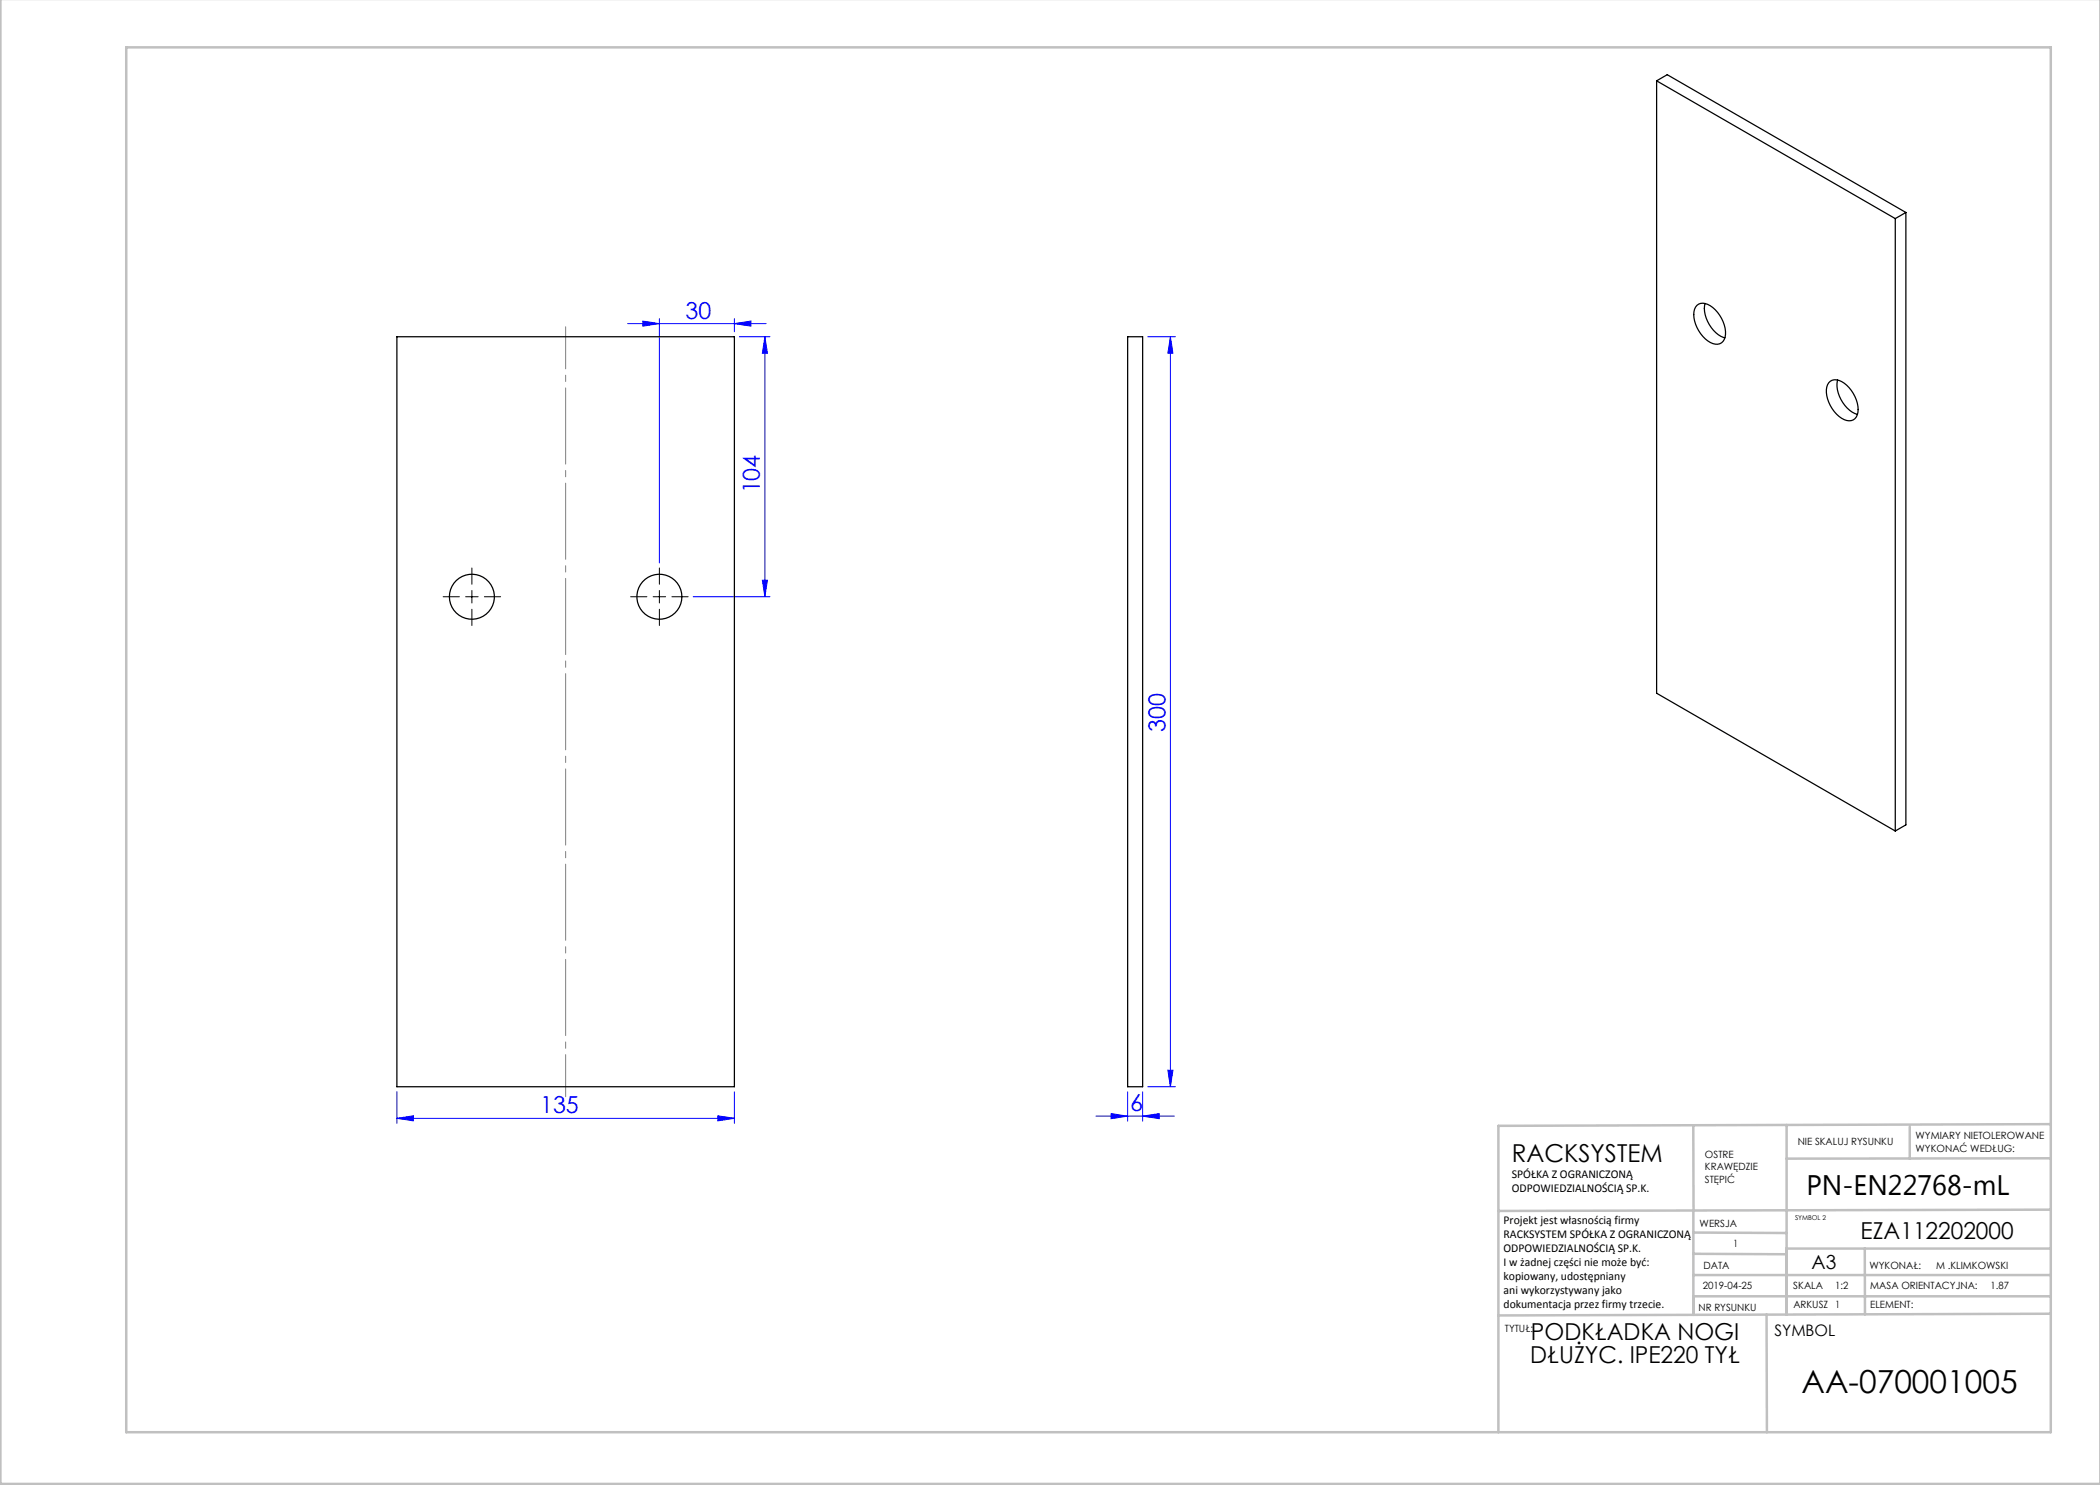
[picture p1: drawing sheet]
<svg xmlns="http://www.w3.org/2000/svg" width="420mm" height="297mm" viewBox="0 0 420 297" stroke-linecap="round" stroke-linejoin="round" font-family="sans-serif">
<g fill="none" stroke="#00f" stroke-width=".2">
<path d="M125.5 64.7h27.7M128.6 64.2l3.3 .5-3.3 .5zM131.9 63.7v48.9M146.9 64.7l3.3-.5v1zM146.9 63.7v2.6M147.9 67.3h6.1M153 67.3l.5 3.4h-1zM153 67.3v52M229.5 67.3h5.6M234.1 67.3l.5 3.4h-1zM234.1 67.3v150M138.6 119.3h15.4"/>
<path d="M152.5 116h1l-.5 3.3zM79.4 218.3v6.4M146.9 218.3v6.4M225.5 218.3v5.9M228.5 218.3v5.9M229.5 217.3h5.6M233.6 214h1l-.5 3.3zM79.4 223.7l3.3-.5v1zM79.4 223.7h67.5M143.6 223.2l3.3 .5-3.3 .5zM219.2 223.2h15.7M222.2 222.7l3.3 .5-3.3 .5z"/>
<path d="M228.5 223.2l3.3-.5v1z"/>
</g>
<path d="M113.1 65.3v154" fill="none" stroke="#808080" stroke-width=".2" stroke-dasharray="15.2 1.3 1.3 1.3" stroke-dashoffset="6.8"/>
<g fill="none" stroke="#c0c0c0" stroke-width=".5">
<path d="M.1 -.1v296.9h419.9M25.2 9.5h385v276.9h-385zM338.7 225.2v16.9M357.3 225v37.9M382 225.4v6.3M410.1 224.8l-110.4 .4v61.2M410.1 231.7h-52.8M338.7 259.3h71.5M338.7 255h71.5M338.7 250.8l18.6 .1M338.7 246.5l18.6 .1M338.7 242.1v20.9"/>
<path d="M373 249.7v13.2M410.1 241.9l-110.4 .3M410.2 249.7h-52.9v13.2M353.3 262.9l.1 23.5M410.2 262.7l-110.5 .4"/>
</g>
<path d="M88.6 119.3h3.3M93.1 119.3h2.5M94.4 113.6v3.2M94.4 118.1v2.5M96.9 119.3h3.2M126.1 119.3h3.3M130.6 119.3h2.5M131.9 113.6v3.2M131.9 118.1v2.5M134.4 119.3h3.2M94.4 121.8v3.3M131.9 121.8v3.3" fill="none" stroke="#000" stroke-width=".2"/>
<g fill="#00f">
<path d="M79.4 223.7l3.3-.5v1zM143.6 223.2l3.3 .5-3.3 .5zM128.6 64.2l3.3 .5-3.3 .5zM146.9 64.7l3.3-.5v1zM222.2 222.7l3.3 .5-3.3 .5zM228.5 223.2l3.3-.5v1z"/>
<path d="M153 67.3l.5 3.4h-1zM152.5 116h1l-.5 3.3zM234.1 67.3l.5 3.4h-1zM233.6 214h1l-.5 3.3z"/>
</g>
<g fill="none" stroke="#000" stroke-width=".25">
<path d="M331.3 16.2l2.1-1.3 47.8 27.6M331.3 16.2l47.8 27.5M331.3 16.2v122.4l47.8 27.6M379.1 43.7v122.5M381.2 42.5l-2.1 1.2M381.2 42.5v122.5l-2.1 1.2M79.4 67.3h67.5v150h-67.5zM225.5 67.3h3v150h-3zM339.4 61.1a2.32 2.32 0 0 1 3.2 .4 6.7 6.7 0 0 1 2.4 5.9 1.83 1.83 0 0 1-2.9 1.1 6.5 6.5 0 0 1-3.2-6.7zM341 60.7a6.4 6.4 0 0 0 4 6.9M365.8 76.5a2.11 2.11 0 0 1 3 .1 6.6 6.6 0 0 1 2.7 6.4 1.91 1.91 0 0 1-3.2 .7 6.8 6.8 0 0 1-2.9-6.3zM367.5 76a6.4 6.4 0 0 0 4 6.9"/>
<circle cx="94.4" cy="119.3" r="4.5"/>
<circle cx="131.9" cy="119.3" r="4.5"/>
</g>
<text font-size="6.3" x="360.3" y="278.5">AA-070001005</text>
<text font-size="5.6" x="361.3" y="239.1">PN-EN22768-mL</text>
<text font-size="4.9" x="302.4" y="232.4">RACKSYSTEM</text>
<g font-size="4.7" fill="#00f">
<text x="137.1" y="63.7">30</text>
<text x="152" y="98.7" transform="rotate(-90 152 98.7)">104</text>
<text x="233.1" y="146.4" transform="rotate(-90 233.1 146.4)">300</text>
<text x="108" y="222.7">135</text>
<text x="226.1" y="222.2">6</text>
</g>
<g font-size="4.7">
<text x="372.1" y="247.8">EZA112202000</text>
<text x="306.2" y="268.1">PODKŁADKA NOGI</text>
<text x="306.1" y="272.6">DŁUŻYC. IPE220 TYŁ</text>
</g>
<text font-size="3.9" x="362.3" y="253.8">A3</text>
<text font-size="3.2" x="354.9" y="267.2">SYMBOL</text>
<g font-size="2.4">
<text x="302.4" y="235.6">SPÓŁKA Z OGRANICZONĄ</text>
<text x="302.4" y="238.4">ODPOWIEDZIALNOŚCIĄ SP.K.</text>
<text x="300.7" y="244.7">Projekt jest własnością firmy</text>
<text x="300.7" y="247.5">RACKSYSTEM SPÓŁKA Z OGRANICZONĄ</text>
<text x="300.7" y="250.3">ODPOWIEDZIALNOŚCIĄ SP.K.</text>
<text x="300.7" y="253.1">I w żadnej części nie może być:</text>
<text x="300.7" y="256">kopiowany, udostępniany</text>
<text x="300.7" y="258.8">ani wykorzystywany jako</text>
<text x="300.7" y="261.6">dokumentacja przez firmy trzecie.</text>
</g>
<g font-size="2">
<text x="383.1" y="227.9">WYMIARY NIETOLEROWANE</text>
<text x="341" y="231.6">OSTRE</text>
<text x="359.5" y="228.9">NIE SKALUJ RYSUNKU</text>
<text x="383.1" y="230.4">WYKONAĆ WEDŁUG:</text>
<text x="341" y="234.1">KRAWĘDZIE</text>
<text x="341" y="236.6">STĘPIĆ</text>
<text x="339.9" y="245.4">WERSJA</text>
<text x="346.6" y="249.5">1</text>
<text x="340.5" y="257.7">2019-04-25</text>
<text x="340.7" y="253.8">DATA</text>
<text x="358.7" y="257.7">SKALA</text>
<text x="367" y="257.7">1:2</text>
<text x="373.9" y="253.8">WYKONAŁ:</text>
<text x="374.1" y="257.7">MASA ORIENTACYJNA:</text>
<text x="387.2" y="253.8">M .KLIMKOWSKI</text>
<text x="398.1" y="257.7">1.87</text>
<text x="339.7" y="262.3">NR RYSUNKU</text>
<text x="358.7" y="261.7">ARKUSZ 1</text>
<text x="374.1" y="261.7">ELEMENT:</text>
<text x="301" y="266.4">TYTUŁ:</text>
</g>
<text font-size="1.3" x="359" y="244">SYMBOL 2</text>
</svg>
